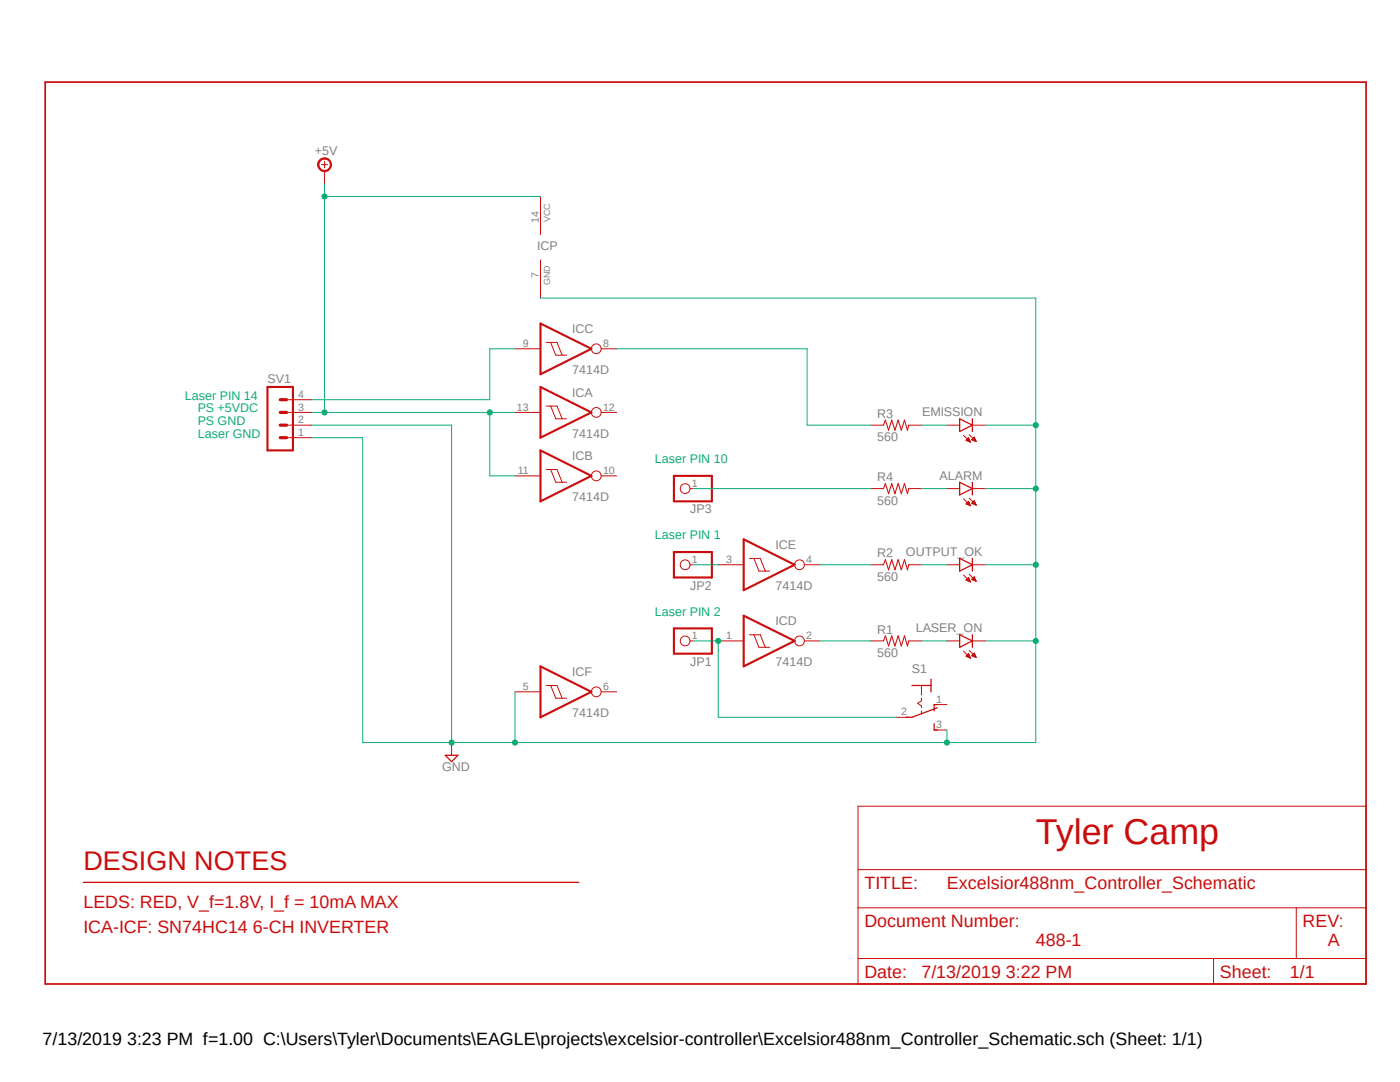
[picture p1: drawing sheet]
<svg xmlns="http://www.w3.org/2000/svg" width="279mm" height="216mm" viewBox="0 0 279 216" stroke-linecap="round" stroke-linejoin="round" font-family="sans-serif">
<path d="M8.5 16l264.5 180.9M273 16l-264.5 180.9" fill="none" stroke="#fff" stroke-width=".2"/>
<path d="M16.6 176.1h98.9" fill="none" stroke="#c90d0c" stroke-width=".25"/>
<path d="M107.9 77.2l10.1 5.1-10.1 5zM107.9 64.6l10.1 5-10.1 5.1zM107.9 89.9l10.1 5.1-10.1 5zM148.4 107.6l10.2 5.1-10.2 5.1zM107.9 133l10.1 5-10.1 5.1zM148.4 122.9l10.2 5-10.2 5.1z" fill="none" stroke="#c90d0c" stroke-width=".42"/>
<g fill="none" stroke="#c90d0c" stroke-width=".2">
<path d="M64.1 32.9h1.3M64.8 32.2v1.3M102.8 69.6h5.1M109 68.3h2.2l1 2.6M109.9 68.3l1 2.6h2.2M120 69.6h3.1M102.8 82.3h5.1M102.8 95h5.1M109 81h2.2l1 2.6M109 93.7h2.2l1 2.5M109.9 81l1 2.6h2.2M109.9 93.7l1 2.5h2.2"/>
<path d="M120 82.3h3.1M120 95h3.1M143.3 112.7h5.1M149.6 111.4h2.1l1 2.6M150.5 111.4l1 2.6h2.1M160.5 112.7h3.1M102.8 138h5.1M109 136.8h2.2l1 2.5M109.9 136.8l1 2.5h2.2M120 138h3.1M143.3 127.9h5.1M149.6 126.7h2.1l1 2.5"/>
<path d="M150.5 126.7l1 2.5h2.1M160.5 127.9h3.1"/>
<circle cx="119" cy="69.6" r=".98"/>
<circle cx="119" cy="95" r=".98"/>
<circle cx="119" cy="82.3" r=".98"/>
<circle cx="159.6" cy="112.7" r=".98"/>
<circle cx="119" cy="138" r=".98"/>
<circle cx="159.6" cy="127.9" r=".98"/>
</g>
<path d="M63.7 32a1.39 1.39 0 0 1 2.2 .1 1.39 1.39 0 0 1-.8 2.1 1.39 1.39 0 0 1-1.7-1.3h.2a1.15 1.15 0 0 1 1.6-1.2 1.15 1.15 0 0 1 .4 1.9 1.15 1.15 0 0 1-1.9-.4l-.1-.3h-.2z" fill-rule="evenodd" fill="#c90d0c"/>
<g fill="none" stroke="#c90d0c" stroke-width=".2">
<path d="M63.7 32a1.39 1.39 0 0 1 2.2 .1 1.39 1.39 0 0 1-.8 2.1 1.39 1.39 0 0 1-1.7-1.3h.2a1.15 1.15 0 0 1 1.6-1.2 1.15 1.15 0 0 1 .4 1.9 1.15 1.15 0 0 1-1.9-.4l-.1-.3h-.2zM64.8 34.1v2.6M107.9 39.2v7.6M107.9 51.9v7.6M57.2 79.8h5M57.2 84.8h5M57.2 87.3h5M57.2 82.3h5M137.7 97.5h.6M173.8 84.8h2.5M173.8 97.5h2.5M181.4 84.8h2.5"/>
<path d="M181.4 97.5h2.5M189 84.8h2.5M189 97.5h2.5M192.3 86.9l1.4 1.3M192.3 99.5l1.4 1.4M192.8 87.8l.5-.5 .4 .9zM192.8 87.8h.7M192.9 87.9h.6M192.9 87.8h.6M193 87.7h.4M193.1 87.5h.3M193.1 88h.5"/>
<path d="M193.2 87.5h.1M193.3 87.4h.1M193.3 88.1h.3M193.4 86.7l1.4 1.4M193.4 99.4l1.4 1.4M193.5 88.2h.1M193.9 87.8h.7M193.9 87.7l.5-.5 .4 .9zM194 87.7h.6M194.1 84.8h2.5M194.1 97.5h2.5M194.1 87.5h.5"/>
<path d="M194.1 87.8h.6M194.2 87.5h.3M194.3 87.4h.2M194.4 87.9h.3M194.4 87.3h.1M194.4 99.9h.1M194.6 88h.2M194.8 88.1h.1M137.7 112.7h.6M173.8 112.7h2.5M181.4 112.7h2.5M189 112.7h2.5"/>
<path d="M192.3 114.7l1.4 1.4M192.8 115.7l.9 .4M192.8 115.7h.7M192.8 100.5l.5-.5 .4 .9zM192.8 100.5h.7M192.9 115.7h.6M192.9 100.6h.6M192.9 100.4h.6M193 115.8h.5M193 115.6h.4M193 100.3h.4M193 115.5h.4"/>
<path d="M193.1 100.2h.3M193.1 115.4h.2M193.1 100.7h.4M193.2 115.9h.4M193.2 100.2h.1M193.3 115.3h.1M193.3 100.1h.1M193.3 115.2l-.5 .5M193.3 115.2l.4 .9M193.3 100.8h.3M193.4 116h.2M193.4 114.6l1.4 1.4"/>
<path d="M193.5 100.8h.1M193.6 116.1h.1M193.9 100.4h.7M193.9 100.4l.9 .4M193.9 100.4l.5-.5 .4 .9M194 115.6h.6M194 115.7h.6M194 100.3h.6M194.1 112.7h2.5M194.1 115.5h.5M194.1 100.2h.5M194.1 115.4h.5"/>
<path d="M194.1 100.5h.6M194.2 115.7h.5M194.2 100.2h.3M194.2 115.3h.3M194.3 100.1h.2M194.4 115.2h.1M194.4 100.6h.3M194.4 115.8h.3M194.4 115.1l-.5 .5 .9 .4M194.4 115.1l.4 .9M194.4 115.1h.1M194.6 100.7h.2"/>
<path d="M194.6 115.9h.2M194.8 100.8h.1M137.7 127.9h.6M173.8 127.9h2.5M181.4 127.9h2.5M183.9 136.8v1.9M183.9 139.3v.5l-.8 .5 .8 .5v.4M189 127.9h2.5M192.3 129.9l1.4 1.5M192.8 131h.7M192.9 130.9h.6M193 130.8h.4"/>
<path d="M193 131.1h.5M193 130.7h.4M193.1 130.6h.3M193.2 130.5h.1M193.3 131.1h.3M193.3 130.4l.4 .9-.9-.4zM193.4 129.8l1.4 1.4M193.5 131.2h.1M194 130.8h.6M194.1 127.9h2.5M194.1 130.9h.6M194.1 130.7h.5"/>
<path d="M194.1 130.6h.5M194.2 130.5h.3M194.3 131h.4M194.3 130.4h.2M194.4 130.3h.1M194.4 130.3l-.5 .5 .9 .4M194.4 130.3l.4 .9M194.5 131.1h.2M194.7 131.1h.1M90.1 148.2v2.5M178.9 143.1h2.5M183.9 141.9v.6"/>
<path d="M186.4 145.7h2.6M186.4 140.6h2.6M171.2 160.9h101.4v35.4h-101.4zM171.2 173.5h101.4M171.2 181.1h101.4M171.2 191.3h101.4M242.2 191.3v5M258.7 181.1v10.2"/>
<circle cx="136.7" cy="97.5" r=".98"/>
<circle cx="136.7" cy="112.7" r=".98"/>
<circle cx="136.7" cy="127.9" r=".98"/>
</g>
<g fill="none" stroke="#c90d0c" stroke-width=".25">
<path d="M191.5 83.6l2.6 1.2-2.6 1.3zM191.5 96.2l2.6 1.3-2.6 1.3zM194.1 83.6v2.5M194.1 96.2v2.6M191.5 111.4l2.6 1.3-2.6 1.3zM194.1 111.4v2.6M182 136.8h3.8M185.8 135.5v2.5M191.5 126.7l2.6 1.2-2.6 1.3zM194.1 126.7v2.5M88.9 150.7h2.5l-1.3 1.3zM186.4 144.4v1.3h.7"/>
<path d="M187.1 141.2l-5.1 1.9h-1.2M187.1 140.6h-.7v1.3"/>
</g>
<path d="M176.3 84.8l.4-1 .6 2.1 .7-2.1 .6 2.1 .6-2.1 .7 2.1 .6-2.1 .6 2.1 .3-1.1M176.3 97.5l.4-1 .6 2 .7-2 .6 2 .6-2 .7 2 .6-2 .6 2 .3-1M176.3 112.7l.4-1 .6 2 .7-2 .6 2 .6-2 .7 2 .6-2 .6 2 .3-1M176.3 127.9l.4-1 .6 2 .7-2 .6 2 .6-2 .7 2 .6-2 .6 2 .3-1" fill="none" stroke="#c90d0c" stroke-width=".21"/>
<path d="M53.4 77.2h5.1v12.7h-5.1zM134.5 95h7.6v5h-7.6zM134.5 110.2h7.6v5h-7.6zM134.5 125.4h7.6v5h-7.6z" fill="none" stroke="#c90d0c" stroke-width=".42"/>
<path d="M55.9 79.8h1.3M55.9 82.3h1.3M55.9 84.8h1.3M55.9 87.3h1.3" fill="none" stroke="#c90d0c" stroke-width=".63"/>
<path d="M9 16.4h263.6v179.9h-263.6z" fill="none" stroke="#c90d0c" stroke-width=".34"/>
<path d="M90.1 148.2h12.7" fill="none" stroke="#0dab76" stroke-width=".2"/>
<circle cx="90.1" cy="148.2" r=".51" fill="#0dab76"/>
<g fill="none" stroke="#0dab76" stroke-width=".2">
<path d="M62.2 84.8h27.9v63.4h-17.7v-60.9h-10.2M196.6 112.7h10.1v35.5h-103.9M196.6 127.9h10.1"/>
<circle cx="90.1" cy="148.2" r=".51"/>
</g>
<circle cx="206.7" cy="127.9" r=".51" fill="#0dab76"/>
<g fill="none" stroke="#0dab76" stroke-width=".2">
<path d="M196.6 97.5h10.1v15.2"/>
<circle cx="206.7" cy="127.9" r=".51"/>
</g>
<circle cx="206.7" cy="112.7" r=".51" fill="#0dab76"/>
<g fill="none" stroke="#0dab76" stroke-width=".2">
<path d="M196.6 84.8h10.1v12.7"/>
<circle cx="206.7" cy="112.7" r=".51"/>
</g>
<circle cx="206.7" cy="97.5" r=".51" fill="#0dab76"/>
<circle cx="206.7" cy="97.5" r=".51" fill="none" stroke="#0dab76" stroke-width=".2"/>
<circle cx="206.7" cy="84.8" r=".51" fill="#0dab76"/>
<g fill="none" stroke="#0dab76" stroke-width=".2">
<path d="M102.8 138v10.2"/>
<circle cx="206.7" cy="84.8" r=".51"/>
</g>
<circle cx="102.8" cy="148.2" r=".51" fill="#0dab76"/>
<g fill="none" stroke="#0dab76" stroke-width=".2">
<path d="M107.9 59.5h98.8v25.3M189 145.7v2.5"/>
<circle cx="102.8" cy="148.2" r=".51"/>
</g>
<circle cx="189" cy="148.2" r=".51" fill="#0dab76"/>
<g fill="none" stroke="#0dab76" stroke-width=".2">
<path d="M183.9 97.5h5.1M183.9 84.8h5.1M183.9 112.7h5.1M138.3 127.9h5v15.2h35.6M183.9 127.9h5.1"/>
<circle cx="189" cy="148.2" r=".51"/>
</g>
<circle cx="143.3" cy="127.9" r=".51" fill="#0dab76"/>
<g fill="none" stroke="#0dab76" stroke-width=".2">
<path d="M102.8 69.6h-5.1v10.2h-35.5M62.2 82.3h40.6M97.7 82.3v12.7h5.1M138.3 97.5h35.5M138.3 112.7h5M163.6 112.7h10.2M163.6 127.9h10.2"/>
<circle cx="143.3" cy="127.9" r=".51"/>
</g>
<circle cx="97.7" cy="82.3" r=".51" fill="#0dab76"/>
<g fill="none" stroke="#0dab76" stroke-width=".2">
<path d="M64.8 36.7v2.5"/>
<circle cx="97.7" cy="82.3" r=".51"/>
</g>
<circle cx="64.8" cy="82.3" r=".51" fill="#0dab76"/>
<g fill="none" stroke="#0dab76" stroke-width=".2">
<path d="M107.9 39.2h-43.1v43.1"/>
<circle cx="64.8" cy="82.3" r=".51"/>
</g>
<circle cx="64.8" cy="39.2" r=".51" fill="#0dab76"/>
<g fill="none" stroke="#0dab76" stroke-width=".2">
<path d="M123.1 69.6h38v15.2h12.7"/>
<circle cx="64.8" cy="39.2" r=".51"/>
</g>
<text font-size="7.2" fill="#c90d0c" x="206.7" y="168.4">Tyler Camp</text>
<text font-size="5.4" fill="#c90d0c" x="16.6" y="173.5">DESIGN NOTES</text>
<g font-size="3.6" fill="#c90d0c">
<text x="172.5" y="177.3">TITLE:</text>
<text x="189" y="177.3">Excelsior488nm_Controller_Schematic</text>
<text x="16.6" y="181.1">LEDS: RED, V_f=1.8V, I_f = 10mA MAX</text>
<text x="172.5" y="185">Document Number:</text>
<text x="260" y="185">REV:</text>
<text x="16.6" y="186.2">ICA-ICF: SN74HC14 6-CH INVERTER</text>
<text x="206.7" y="188.7">488-1</text>
<text x="265" y="188.7">A</text>
<text x="172.5" y="195.1">Date:</text>
<text x="183.9" y="195.1">7/13/2019 3:22 PM</text>
<text x="243.5" y="195.1">Sheet:</text>
<text x="257.4" y="195.1">1/1</text>
</g>
<text font-size="3.6" x="8.5" y="208.5">7/13/2019 3:23 PM f=1.00 C:\Users\Tyler\Documents\EAGLE\projects\excelsior-controller\Excelsior488nm_Controller_Schematic.sch (Sheet: 1/1)</text>
<g font-size="2.5" fill="#808080">
<text x="62.9" y="30.9">+5V</text>
<text x="107.2" y="50">ICP</text>
<text x="114.2" y="66.5">ICC</text>
<text x="53.4" y="76.5">SV1</text>
<text x="114.2" y="74.7">7414D</text>
<text x="114.2" y="79.1">ICA</text>
<text x="175" y="83.3">R3</text>
<text x="184" y="83.1">EMISSION</text>
<text x="114.2" y="87.4">7414D</text>
<text x="175" y="88.1">560</text>
<text x="114.2" y="91.8">ICB</text>
<text x="187.5" y="95.7">ALARM</text>
<text x="114.2" y="100">7414D</text>
<text x="175" y="100.8">560</text>
<text x="175" y="96">R4</text>
<text x="137.8" y="102.4">JP3</text>
<text x="154.8" y="109.5">ICE</text>
<text x="175" y="111.2">R2</text>
<text x="180.8" y="110.9">OUTPUT_OK</text>
<text x="137.8" y="117.6">JP2</text>
<text x="154.8" y="117.8">7414D</text>
<text x="175" y="116">560</text>
<text x="154.8" y="124.8">ICD</text>
<text x="175" y="131.2">560</text>
<text x="175" y="126.4">R1</text>
<text x="182.8" y="126.2">LASER_ON</text>
<text x="114.2" y="134.9">ICF</text>
<text x="137.8" y="132.8">JP1</text>
<text x="154.8" y="133">7414D</text>
<text x="182" y="134.2">S1</text>
<text x="114.2" y="143.1">7414D</text>
<text x="88.2" y="153.9">GND</text>
</g>
<g font-size="2.5" fill="#0dab76">
<text x="36.9" y="79.8">Laser PIN 14</text>
<text x="39.5" y="82.3">PS +5VDC</text>
<text x="39.5" y="87.4">Laser GND</text>
<text x="39.5" y="84.8">PS GND</text>
<text x="130.7" y="92.4">Laser PIN 10</text>
<text x="130.7" y="107.6">Laser PIN 1</text>
<text x="130.7" y="122.9">Laser PIN 2</text>
</g>
<g font-size="2.1" fill="#808080">
<text x="107.5" y="44.5" transform="rotate(-90 107.5 44.5)">14</text>
<text x="107.5" y="55.4" transform="rotate(-90 107.5 55.4)">7</text>
<text x="104.4" y="69.3">9</text>
<text x="120.4" y="69.3">8</text>
<text x="59.5" y="81.9">3</text>
<text x="59.5" y="79.4">4</text>
<text x="103.2" y="81.9">13</text>
<text x="120.4" y="81.9">12</text>
<text x="59.5" y="87">1</text>
<text x="59.5" y="84.5">2</text>
<text x="103.3" y="94.6">11</text>
<text x="120.4" y="94.6">10</text>
<text x="138.1" y="97.2">1</text>
<text x="138.1" y="112.4">1</text>
<text x="144.9" y="112.4">3</text>
<text x="160.9" y="112.4">4</text>
<text x="138.1" y="127.6">1</text>
<text x="144.9" y="127.6">1</text>
<text x="160.9" y="127.6">2</text>
<text x="104.4" y="137.7">5</text>
<text x="120.4" y="137.7">6</text>
<text x="179.8" y="142.7">2</text>
<text x="186.8" y="140.2">1</text>
<text x="186.8" y="145.3">3</text>
</g>
<g font-size="1.8" fill="#808080">
<text x="109.8" y="44.3" transform="rotate(-90 109.8 44.3)">VCC</text>
<text x="109.8" y="56.9" transform="rotate(-90 109.8 56.9)">GND</text>
</g>
</svg>
